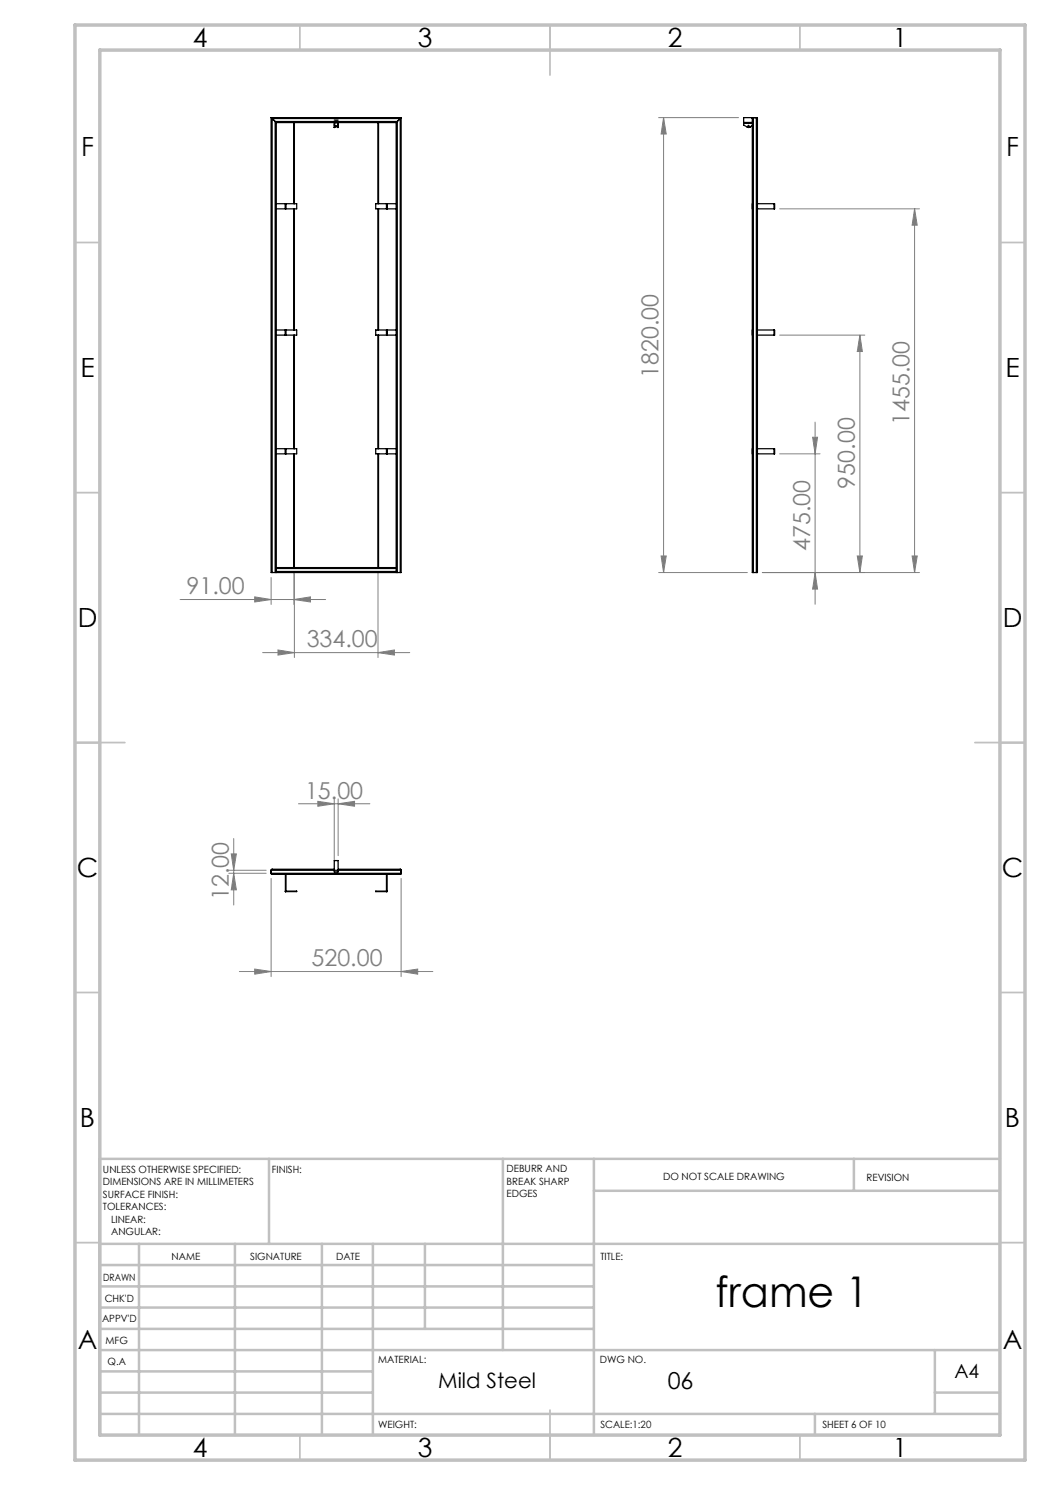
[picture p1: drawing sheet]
<svg xmlns="http://www.w3.org/2000/svg" width="210mm" height="297mm" viewBox="0 0 210 297" stroke-linecap="round" stroke-linejoin="round" font-family="sans-serif">
<g fill="none" stroke="#808080" stroke-width=".2">
<path d="M131.7 23.5h16M132.7 23.5l.5 3.3h-1zM132.7 23.5v91M155.9 41.8h28M182.9 41.8l.5 3.2h-1zM182.9 41.8v72.7M155.9 67h17.1M172 67l.5 3.3h-1.1zM172 67v47.5M155.9 90.8h8.1M162.5 87.5h1l-.5 3.3zM163 84.4v36.5"/>
<path d="M36 119.9h29.1M50.9 119.4l3.3 .5-3.3 .5zM54.2 115.5v5.4M58.8 119.9l3.3-.5v1zM58.8 114.5v6.4M58.9 114.5v17M75.6 114.5v17M131.7 114.5h17.8M132.2 111.2h1l-.5 3.3zM152.5 114.5h31.4M163 114.5l.5 3.3h-1zM171.4 111.2h1.1l-.5 3.3z"/>
<path d="M182.4 111.2h1l-.5 3.3zM52.5 130.5h29.5M55.6 130l3.3 .5-3.3 .5zM75.6 130.5l3.3-.5v1zM66.9 159.8v12.2M67.6 159.8v11.3M45.8 174.1h7.4M45.8 174.7h7.4M46.2 170.8h1.1l-.6 3.3zM46.7 167.7v13.3M46.7 174.7l.6 3.3h-1.1zM54.2 175.7v19.6"/>
<path d="M59.7 160.8h14.3M63.6 160.3l3.3 .5-3.3 .5zM67.6 160.8l3.3-.5v1zM80.2 175.7v19.6M47.9 194.3h38.7M50.9 193.8l3.3 .5-3.3 .5zM80.2 194.3l3.3-.5v1z"/>
</g>
<path d="M149.6 25.2h-.1M149.7 25.1v-.1M149.7 25.4v.1M149.8 25.2h.1" fill="none" stroke="#000" stroke-width=".2" stroke-dasharray="15.2 1.3 1.3 1.3"/>
<path d="M149.6 25.3h.2M149.7 25.1v.3" fill="none" stroke="#000" stroke-width=".2"/>
<g fill="none" stroke="#c0c0c0" stroke-width=".35">
<path d="M60 5v5M110 5v10M160 5v5M15 48.5h5M200 48.5h5M15 98.5h5M200 98.5h5M15 148.5h10M195 148.5h10M15 198.5h5M200 198.5h5M15 248.5h5"/>
<path d="M200 248.5h5M60 287v5M110 282v10M160 287v5"/>
</g>
<g fill="none" stroke="#c0c0c0" stroke-width=".5">
<path d="M53.8 231.8v17M100.6 231.8v38.2M118.8 231.8v55.2M118.8 238.2h81.2M170.8 231.8v6.4M200 231.8h-180v55.2M20 248.8h180M20 257.3h98.8M20 253h98.8M27.8 248.8v38.2M47 248.8v38.2M64.4 248.8v38.2"/>
<path d="M74.6 248.8v38.2M85 248.8v17M20 265.8h98.8M20 261.5h98.8M20 278.5h54.6M20 274.3h54.6M20 270h180M187 278.5h13M187 270v12.8M20 282.8h180M163 282.8v4.2"/>
</g>
<path d="M15 5h190v287h-190zM20 10h180v277h-180z" fill="none" stroke="#c0c0c0" stroke-width=".7"/>
<g fill="#808080">
<path d="M55.6 130l3.3 .5-3.3 .5zM75.6 130.5l3.3-.5v1zM50.9 193.8l3.3 .5-3.3 .5zM80.2 194.3l3.3-.5v1z"/>
<path d="M63.6 160.3l3.3 .5-3.3 .5zM67.6 160.8l3.3-.5v1z"/>
<path d="M50.9 119.4l3.3 .5-3.3 .5zM58.8 119.9l3.3-.5v1z"/>
<path d="M163 114.5l.5 3.3h-1zM162.5 87.5h1l-.5 3.3z"/>
<path d="M171.4 111.2h1.1l-.5 3.3zM172 67l.5 3.3h-1.1z"/>
<path d="M182.4 111.2h1l-.5 3.3zM182.9 41.8l.5 3.2h-1z"/>
<path d="M46.2 170.8h1.1l-.6 3.3zM46.7 174.7l.6 3.3h-1.1zM132.7 23.5l.5 3.3h-1zM132.2 111.2h1l-.5 3.3z"/>
</g>
<g fill="none" stroke="#000" stroke-width=".25">
<path d="M54.2 23.5v91h.2M54.2 23.5l.2 .2M54.2 23.5h26M54.4 23.7v90.8M54.4 23.7l.6 .6M54.4 23.7h25.6M55 24.3l.2 .2M55 24.3v90.2M55 24.3h24.4M55.2 24.5v89M55.2 24.5h24M58.8 24.5v16.2"/>
<path d="M58.9 24.5v16.2M66.9 25.4h.1M66.9 24h.7M66.9 24.5h.7M66.9 24.5v.9M66.9 25h.1M66.9 25.1h.7M66.9 25.4h.7M67.6 25.4v.1v-.1M67.6 25.4h.1M67.6 25h.1M67.6 24.5v.9"/>
<path d="M75.6 24.5v16.2M75.7 24.5v16.2M79.2 24.5v89M79.4 24.3l-.2 .2M79.4 24.3v90.2M80 23.7v90.8M80 23.7l-.6 .6M80.2 23.5v91h-.2M80.2 23.5l-.2 .2M148.7 24.5h1.8M150.5 23.7v90.8h.2M150.5 25.1l-.5 .3"/>
<path d="M150.7 23.5l-.2 .2M150.7 23.5v91M151.3 23.5l.2 .2v90.8h-.2M151.3 23.5h-2.6v1.5l1 .5 .8-.4M151.3 23.5v91M55.2 40.7h4.1v1.1h-4.1M57.1 40.7v1.1M57.2 40.7v1.1M58.8 41.8v24.2M58.9 41.8v24.2M75.6 41.8v24.2M75.7 41.8v24.2"/>
<path d="M77.3 40.7v1.1M77.4 40.7v1.1M79.2 40.7h-4.1v1.1h4.1M151.5 40.7h3.4v1.1h-3.4M154.8 40.7v1.1M55.2 66h4.1v1h-4.1M57.1 66v1M57.2 66v1M58.8 67v22.7M58.9 67v22.7M75.6 67v22.7M75.7 67v22.7"/>
<path d="M77.3 66v1M77.4 66v1M79.2 66h-4.1v1h4.1M151.5 66h3.4v1h-3.4M154.8 66v1M55.2 89.7h4.1v1.1h-4.1M57.1 89.7v1.1M57.2 89.7v1.1M58.8 90.8v22.7M58.9 90.8v22.7M75.6 90.8v22.7M75.7 90.8v22.7"/>
<path d="M77.3 89.7v1.1M77.4 89.7v1.1M79.2 89.7h-4.1v1.1h4.1M151.5 89.7h3.4v1.1h-3.4M154.8 89.7v1.1M54.4 114.5h.6M55 114.5h.2M55.2 114.3v.2M55.2 113.5v.2M55.2 114.3h24M55.2 114.5h24M55.2 113.5h24"/>
<path d="M55.2 113.7h24M55.2 113.7v.6M79.2 114.3v.2M79.2 113.5v.2M79.2 114.5h.2M79.2 113.7v.6M79.4 114.5h.6M150.7 114.5h.6M54.2 174.7l.2 .2h25.7l.1-.2M54.2 174.1v.6M54.2 174.1h26M54.2 174.7h26"/>
<path d="M54.4 173.8l-.2 .3M54.4 173.8h12.5M57.1 174.9v3.4h2.2v-.1h-2.2M57.2 174.9v3.4M66.9 172.1h.7v2.3h-.7zM67.6 173.8h12.4l.2 .3M77.3 174.9v3.4M77.4 174.9v3.4h-2.3v-.1h2.3M80.2 174.1v.6"/>
<circle cx="149.7" cy="25.3" r=".11"/>
</g>
<text font-size="8.5" x="143.1" y="261.5">frame 1</text>
<g font-size="5.3">
<text x="38.5" y="9.5">4</text>
<text x="83.5" y="9.5">3</text>
<text x="133.6" y="9.5">2</text>
<text x="178.6" y="9.5">1</text>
<text x="16.2" y="31.2">F</text>
<text x="201.2" y="31.2">F</text>
<text x="16.1" y="75.5">E</text>
<text x="201.1" y="75.5">E</text>
<text x="15.5" y="125.5">D</text>
<text x="200.5" y="125.5">D</text>
<text x="15.4" y="175.5">C</text>
<text x="200.4" y="175.5">C</text>
<text x="16" y="225.5">B</text>
<text x="201" y="225.5">B</text>
<text x="15.5" y="269.7">A</text>
<text x="200.5" y="269.7">A</text>
<text x="38.5" y="291.5">4</text>
<text x="83.5" y="291.5">3</text>
<text x="133.6" y="291.5">2</text>
<text x="178.6" y="291.5">1</text>
</g>
<g font-size="4.7" fill="#808080">
<text x="131.7" y="75.5" transform="rotate(-90 131.7 75.5)">1820.00</text>
<text x="181.9" y="85" transform="rotate(-90 181.9 85)">1455.00</text>
<text x="171" y="97.7" transform="rotate(-90 171 97.7)">950.00</text>
<text x="162" y="110.2" transform="rotate(-90 162 110.2)">475.00</text>
<text x="37.3" y="118.9">91.00</text>
<text x="61.3" y="129.5">334.00</text>
<text x="61" y="159.7">15.00</text>
<text x="45.8" y="180" transform="rotate(-90 45.8 180)">12.00</text>
<text x="62.3" y="193.3">520.00</text>
</g>
<text font-size="4.7" x="133.5" y="277.9">06</text>
<text font-size="4.2" x="87.7" y="277.7">Mild Steel</text>
<text font-size="3.9" x="190.9" y="275.5">A4</text>
<g font-size="2">
<text x="20.6" y="234.6">UNLESS OTHERWISE SPECIFIED:</text>
<text x="20.6" y="237.1">DIMENSIONS ARE IN MILLIMETERS</text>
<text x="20.6" y="239.6">SURFACE FINISH:</text>
<text x="54.4" y="234.6">FINISH:</text>
<text x="101.3" y="234.5">DEBURR AND</text>
<text x="101.3" y="237">BREAK SHARP</text>
<text x="101.3" y="239.5">EDGES</text>
<text x="132.6" y="236">DO NOT SCALE DRAWING</text>
<text x="173.3" y="236.2">REVISION</text>
<text x="20.6" y="242.1">TOLERANCES:</text>
<text x="22.2" y="244.6">LINEAR:</text>
<text x="22.2" y="247.1">ANGULAR:</text>
<text x="34.3" y="252">NAME</text>
<text x="50" y="251.9">SIGNATURE</text>
<text x="67.2" y="251.9">DATE</text>
<text x="120.1" y="251.9">TITLE:</text>
<text x="20.6" y="256.1">DRAWN</text>
<text x="20.9" y="260.3">CHK'D</text>
<text x="20.4" y="264.4">APPV'D</text>
<text x="21.1" y="268.8">MFG</text>
<text x="21.5" y="273">Q.A</text>
<text x="75.6" y="272.5">MATERIAL:</text>
<text x="120" y="272.5">DWG NO.</text>
<text x="75.6" y="285.5">WEIGHT:</text>
<text x="120.1" y="285.6">SCALE:1:20</text>
<text x="164.5" y="285.6">SHEET 6 OF 10</text>
</g>
</svg>
